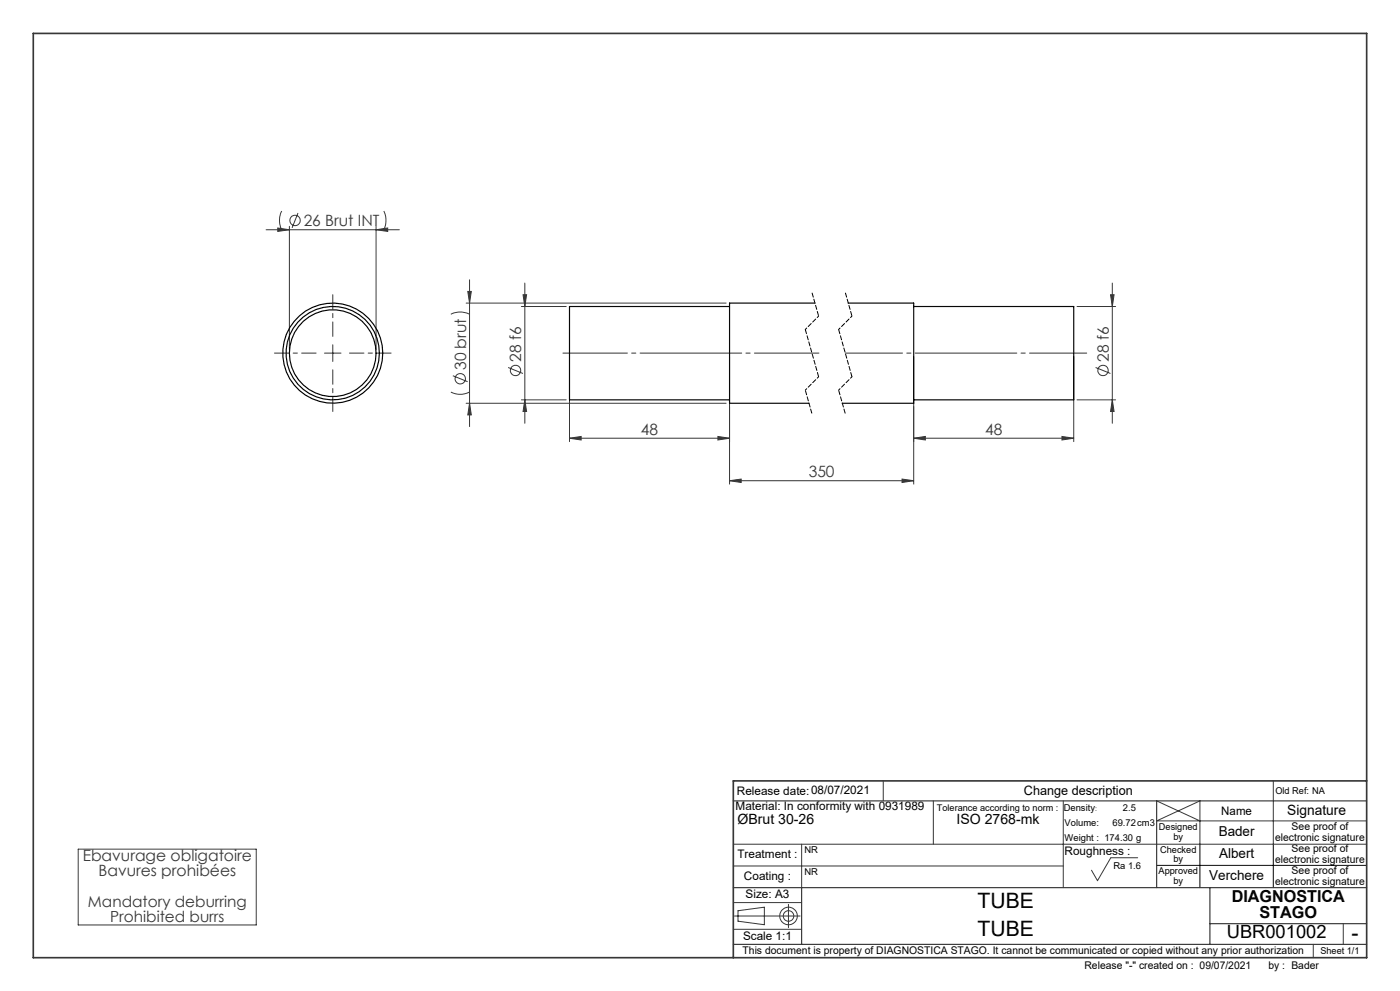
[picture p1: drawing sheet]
<svg xmlns="http://www.w3.org/2000/svg" width="420mm" height="297mm" viewBox="0 0 420 297" stroke-linecap="round" stroke-linejoin="round" font-family="sans-serif">
<g fill="none" stroke="#373737" stroke-width=".3">
<path d="M79.8 68.9h40M83.3 68.3l3.5 .6-3.5 .5zM84.5 63.2a6.2 6.2 0 0 0 0 5.7M86.8 67.8v37M89.4 63.8l-1.8 4.5M112.8 68.9l3.5-.6v1.1zM112.8 67.8v37M115.1 63.2a6.5 6.5 0 0 1 0 5.7M135.3 94.2a6.2 6.2 0 0 1 5.6 0M139.8 90.8h78M140.3 87.3h1.1l-.5 3.5zM140.9 83.9v43.9"/>
<path d="M156.4 91.9h13.5M156.9 88.3h1.1l-.6 3.6zM157.4 84.8v42.1M323.1 91.9h11.6M333.2 88.3h1l-.5 3.6zM333.7 84.8v42.1M97.3 105.8h5M99.8 103.3v5M135.3 117.5a6.2 6.2 0 0 0 5.6 0M135.9 112.6l4.4 1.8M152.4 110.1l4.5 1.8M156.4 119.8h13.5"/>
<path d="M157.4 119.8l.6 3.5h-1.1zM170.9 106.9v25.5M218.9 106.9v38.2M274.1 106.9v38.2M322.1 106.9v25.5M323.1 119.8h11.6M328.7 110.1l4.4 1.8M333.7 119.8l.5 3.5h-1zM139.8 120.9h78M140.9 120.9l.5 3.5h-1.1zM170.9 131.3l3.4-.5v1.1zM170.9 131.3h48"/>
<path d="M215.4 130.8l3.5 .5-3.5 .6zM274.1 131.3l3.5-.5v1.1zM274.1 131.3h48M318.6 130.8l3.5 .5-3.5 .6zM218.9 144.1l3.5-.5v1zM218.9 144.1h55.2M270.6 143.6l3.5 .5-3.5 .5zM265 234v6M382 234v19M23.5 254.5h53.4v22.7h-53.4zM220 253h190M220 259.5h99"/>
<path d="M240.5 253v13M280 240v13M319 240v26M341.3 257.1h-8.1l-4 6.8-1.8-3.1M347 240l13 6M410 246h-63l13-6v13M220 278.5h20.5M220 270.5h20.5M220.3 274.5h19.7M221.4 272.9l7.9-1v5.2l-7.9-1zM236.5 271v7M403 276.8v6.2"/>
<path d="M394 283v4"/>
<circle cx="88.5" cy="66.1" r="1.55"/>
<circle cx="138.1" cy="113.5" r="1.55"/>
<circle cx="154.6" cy="111" r="1.55"/>
<circle cx="330.9" cy="111" r="1.55"/>
<circle cx="236.5" cy="274.5" r="1.58"/>
<circle cx="236.6" cy="274.5" r="2.63"/>
</g>
<path d="M243.6 87.6l2 7.1M253.6 87.6l2 7.1M241.6 116.9l2 7.1M251.6 116.9l2 7.1" fill="none" stroke="#000" stroke-width=".3" stroke-dasharray="1.3 .6" stroke-dashoffset="-.2"/>
<path d="M245.6 94.7l-4 4M255.6 94.7l-4 4M245.6 112.9l-4 4M255.6 112.9l-4 4" fill="none" stroke="#000" stroke-width=".3" stroke-dasharray="1.3 .6" stroke-dashoffset=".7"/>
<path d="M241.6 98.7l4 14.2M251.6 98.7l4 14.2" fill="none" stroke="#000" stroke-width=".3" stroke-dasharray="1.3 .6" stroke-dashoffset="-.1"/>
<path d="M245.7 105.8h-76.8" fill="none" stroke="#373737" stroke-width=".3" stroke-dasharray="30.5 1.3 1.3 1.3" stroke-dashoffset="11.1"/>
<path d="M326 105.8h-72.4" fill="none" stroke="#373737" stroke-width=".3" stroke-dasharray="30.5 1.3 1.3 1.3" stroke-dashoffset="13.3"/>
<path d="M94.8 105.8h-12.5M99.8 100.8v-12.5M99.8 110.8v12.5M104.8 105.8h12.5" fill="none" stroke="#373737" stroke-width=".3" stroke-dasharray="30.5 1.3 1.3 1.3" stroke-dashoffset="26.1"/>
<path d="M347 259.4h63M360 253v13M382 253v13" fill="none" stroke="#000" stroke-width=".3"/>
<path d="M220 240h190M347 240v26M220 266h190M240.5 266v17M363 266v17M363 276.8h47M220 283h190" fill="none" stroke="#373737" stroke-width=".35"/>
<path d="M10 10h400v277h-400zM410 234h-190v53" fill="none" stroke="#373737" stroke-width=".5"/>
<g fill="#373737">
<path d="M318.6 130.8l3.5 .5-3.5 .6zM274.1 131.3l3.5-.5v1.1z"/>
<path d="M170.9 131.3l3.4-.5v1.1zM215.4 130.8l3.5 .5-3.5 .6zM218.9 144.1l3.5-.5v1zM270.6 143.6l3.5 .5-3.5 .5zM83.3 68.3l3.5 .6-3.5 .5zM112.8 68.9l3.5-.6v1.1z"/>
<path d="M333.2 88.3h1l-.5 3.6zM333.7 119.8l.5 3.5h-1zM140.3 87.3h1.1l-.5 3.5zM140.9 120.9l.5 3.5h-1.1zM156.9 88.3h1.1l-.6 3.6zM157.4 119.8l.6 3.5h-1.1z"/>
</g>
<g fill="none" stroke="#000" stroke-width=".35">
<path d="M218.9 91.9h-48v27.9h48M244.5 90.8h-25.6v30.1h23.8M254.5 90.8h19.6v30.1h-21.4M274.1 91.9h48v27.9h-48"/>
<circle cx="99.8" cy="105.8" r="14"/>
<circle cx="99.8" cy="105.9" r="13"/>
<circle cx="99.8" cy="105.8" r="15"/>
</g>
<g font-size="6.3">
<text x="293.3" y="272">TUBE</text>
<text x="293.3" y="280.5">TUBE</text>
<text x="405.4" y="281.7">-</text>
</g>
<text font-size="5.5" x="368" y="281.2">UBR001002</text>
<g font-size="4.9">
<text x="369.5" y="270.3">DIAGNOSTICA</text>
<text x="377.8" y="275.3">STAGO</text>
</g>
<g font-size="4.7" fill="#373737">
<text x="91.1" y="67.8">26 Brut INT</text>
<text x="139.8" y="110.9" transform="rotate(-90 139.8 110.9)">30 brut</text>
<text x="156.4" y="108.4" transform="rotate(-90 156.4 108.4)">28 f6</text>
<text x="332.6" y="108.4" transform="rotate(-90 332.6 108.4)">28 f6</text>
<text x="192.3" y="130.3">48</text>
<text x="295.5" y="130.3">48</text>
<text x="242.6" y="143.1">350</text>
<text x="24.8" y="258">Ebavurage obligatoire</text>
<text x="29.5" y="262.6">Bavures prohibées</text>
</g>
<g font-size="4.6" fill="#373737">
<text x="26.4" y="271.7">Mandatory deburring</text>
<text x="33.1" y="276.3">Prohibited burrs</text>
</g>
<g font-size="4.2">
<text x="386.2" y="244.2">Signature</text>
<text x="221.2" y="247.1">ØBrut 30-26</text>
<text x="286.9" y="247.1">ISO 2768-mk</text>
</g>
<g font-size="4.1">
<text x="365.6" y="250.5">Bader</text>
<text x="365.7" y="257.2">Albert</text>
<text x="362.8" y="263.6">Verchere</text>
</g>
<text font-size="3.9" x="307.2" y="238.1">Change description</text>
<g font-size="3.5">
<text x="221.1" y="238.1">Release date:08/07/2021</text>
<text x="220.7" y="242.8">Material: In conformity with 0931989</text>
<text x="366.4" y="244.2">Name</text>
<text x="221.2" y="257.2">Treatment :</text>
<text x="319.4" y="256.3">Roughness :</text>
<text x="223.2" y="263.7">Coating :</text>
<text x="223.7" y="269.2">Size: A3</text>
<text x="222.9" y="281.7">Scale 1:1</text>
</g>
<g font-size="3.2">
<text x="382.6" y="252">electronic signature</text>
<text x="387.5" y="248.8">See proof of</text>
<text x="387.5" y="255.5">See proof of</text>
<text x="382.6" y="258.6">electronic signature</text>
<text x="387.5" y="262">See proof of</text>
<text x="382.6" y="265.1">electronic signature</text>
<text x="222.8" y="285.9">This document is property of DIAGNOSTICA STAGO. It cannot be communicated or copied without any prior authorization</text>
<text x="325.3" y="290.5">Release &quot;-&quot; created on : 09/07/2021</text>
<text x="380.5" y="290.5">by : Bader</text>
</g>
<g font-size="2.8">
<text x="382.6" y="238.1">Old Ref: NA</text>
<text x="319.1" y="243">Density</text>
<text x="336.9" y="243">2.5</text>
<text x="319.4" y="247.5">Volume:</text>
<text x="333.7" y="247.5">69.72cm3</text>
<text x="347.7" y="248.9">Designed</text>
<text x="352" y="251.7">by</text>
<text x="241.3" y="255.7">NR</text>
<text x="319.4" y="252.1">Weight : 174.30 g</text>
<text x="348" y="255.5">Checked</text>
<text x="241.3" y="262.3">NR</text>
<text x="334" y="260.3">Ra 1.6</text>
<text x="347.6" y="262">Approved</text>
<text x="352" y="258.4">by</text>
<text x="352" y="264.9">by</text>
<text x="396.1" y="285.8">Sheet 1/1</text>
</g>
<text font-size="2.7" x="281.1" y="243.1">Tolerance according to norm :</text>
<text font-size="2.1" x="328.5" y="243">:</text>
</svg>
